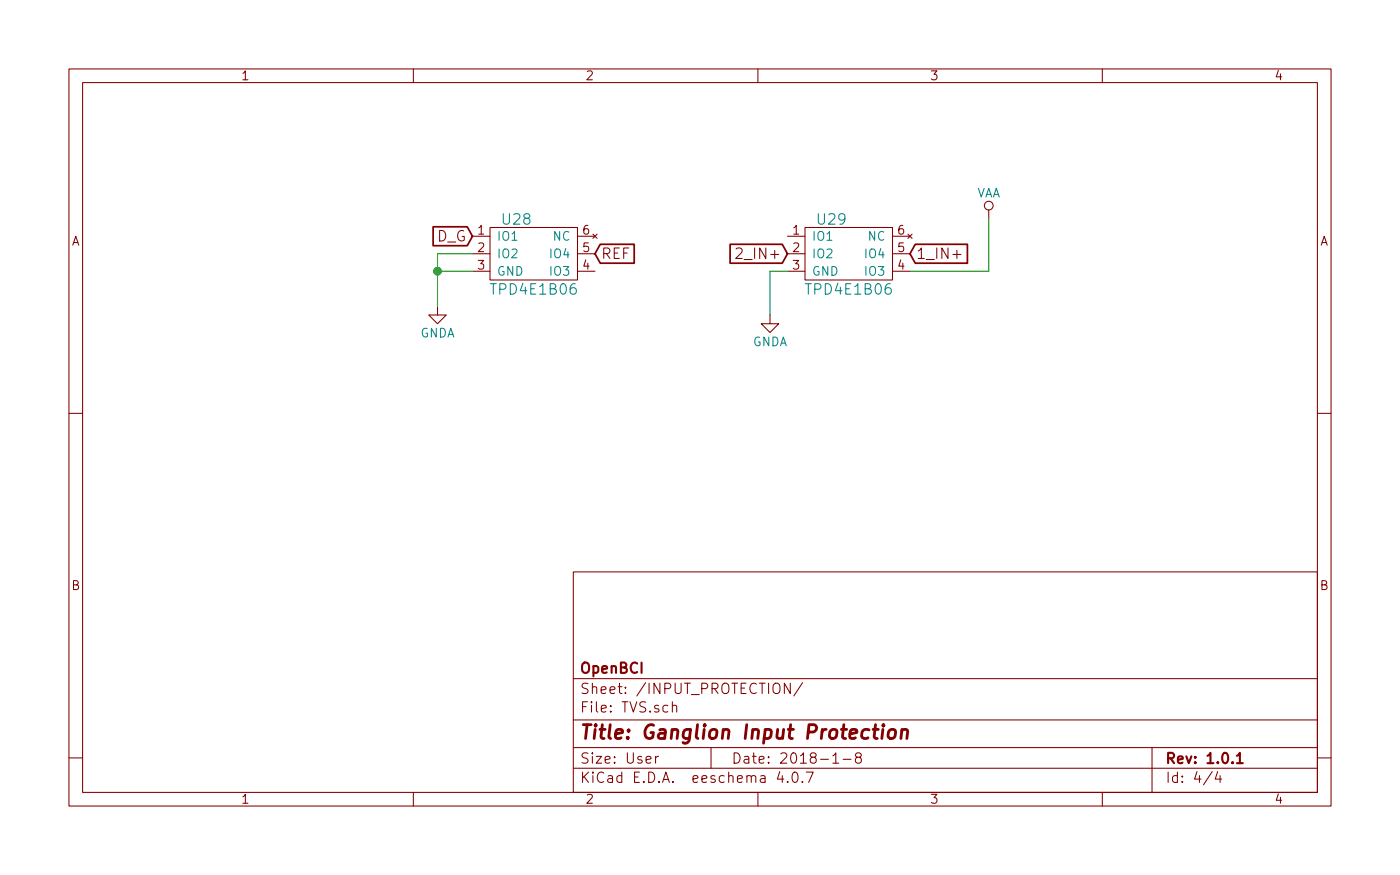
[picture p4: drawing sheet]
EESchema Schematic File Version 2
LIBS:power
LIBS:device
LIBS:transistors
LIBS:conn
LIBS:linear
LIBS:regul
LIBS:74xx
LIBS:cmos4000
LIBS:adc-dac
LIBS:memory
LIBS:xilinx
LIBS:microcontrollers
LIBS:dsp
LIBS:microchip
LIBS:analog_switches
LIBS:motorola
LIBS:texas
LIBS:intel
LIBS:audio
LIBS:interface
LIBS:digital-audio
LIBS:philips
LIBS:display
LIBS:cypress
LIBS:siliconi
LIBS:opto
LIBS:atmel
LIBS:contrib
LIBS:valves
LIBS:OpenBCI
LIBS:Ganglion_01-cache
EELAYER 25 0
EELAYER END
$Descr User 8000 5000
encoding utf-8
Sheet 4 4
Title "Ganglion Input Protection"
Date "2018-1-8"
Rev "1.0.1"
Comp "OpenBCI"
Comment1 ""
Comment2 ""
Comment3 ""
Comment4 ""
$EndDescr
$Comp
L TPD4E1B06 U28
U 1 1
P 3100 1400
F 0 "U28" H 2950 1550 60  0000 C CNN
F 1 "TPD4E1B06" H 3050 1150 60  0000 C CNN
F 2 "TO_SOT_Packages_SMD:SC-70-6" H 3100 1400 60  0001 C CNN
F 3 "" H 3100 1400 60  0000 C CNN
	1    3100 1400
	1    0    0    -1  
$EndComp
$Comp
L TPD4E1B06 U29
U 1 1
P 4900 1400
F 0 "U29" H 4750 1550 60  0000 C CNN
F 1 "TPD4E1B06" H 4850 1150 60  0000 C CNN
F 2 "TO_SOT_Packages_SMD:SC-70-6" H 4900 1400 60  0001 C CNN
F 3 "" H 4900 1400 60  0000 C CNN
	1    4900 1400
	1    0    0    -1  
$EndComp
Text GLabel 2700 1350 0    60   Input ~ 0
D_G
Text GLabel 3400 1450 2    60   Input ~ 0
REF
$Comp
L GNDA #PWR057
U 1 1
P 2500 1750
F 0 "#PWR057" H 2500 1500 50  0001 C CNN
F 1 "GNDA" H 2500 1600 50  0000 C CNN
F 2 "" H 2500 1750 50  0000 C CNN
F 3 "" H 2500 1750 50  0000 C CNN
	1    2500 1750
	1    0    0    -1  
$EndComp
$Comp
L GNDA #PWR058
U 1 1
P 4400 1800
F 0 "#PWR058" H 4400 1550 50  0001 C CNN
F 1 "GNDA" H 4400 1650 50  0000 C CNN
F 2 "" H 4400 1800 50  0000 C CNN
F 3 "" H 4400 1800 50  0000 C CNN
	1    4400 1800
	1    0    0    -1  
$EndComp
Wire Wire Line
	2700 1450 2500 1450
Wire Wire Line
	2500 1450 2500 1750
Wire Wire Line
	2700 1550 2500 1550
Connection ~ 2500 1550
Wire Wire Line
	4500 1550 4400 1550
Wire Wire Line
	4400 1550 4400 1800
Text GLabel 4500 1450 0    60   Input ~ 0
2_IN+
Text GLabel 5200 1450 2    60   Input ~ 0
1_IN+
$Comp
L VAA #PWR059
U 1 1
P 5650 1250
F 0 "#PWR059" H 5650 1100 50  0001 C CNN
F 1 "VAA" H 5650 1400 50  0000 C CNN
F 2 "" H 5650 1250 50  0000 C CNN
F 3 "" H 5650 1250 50  0000 C CNN
	1    5650 1250
	1    0    0    -1  
$EndComp
Wire Wire Line
	5200 1550 5650 1550
Wire Wire Line
	5650 1550 5650 1250
$EndSCHEMATC
